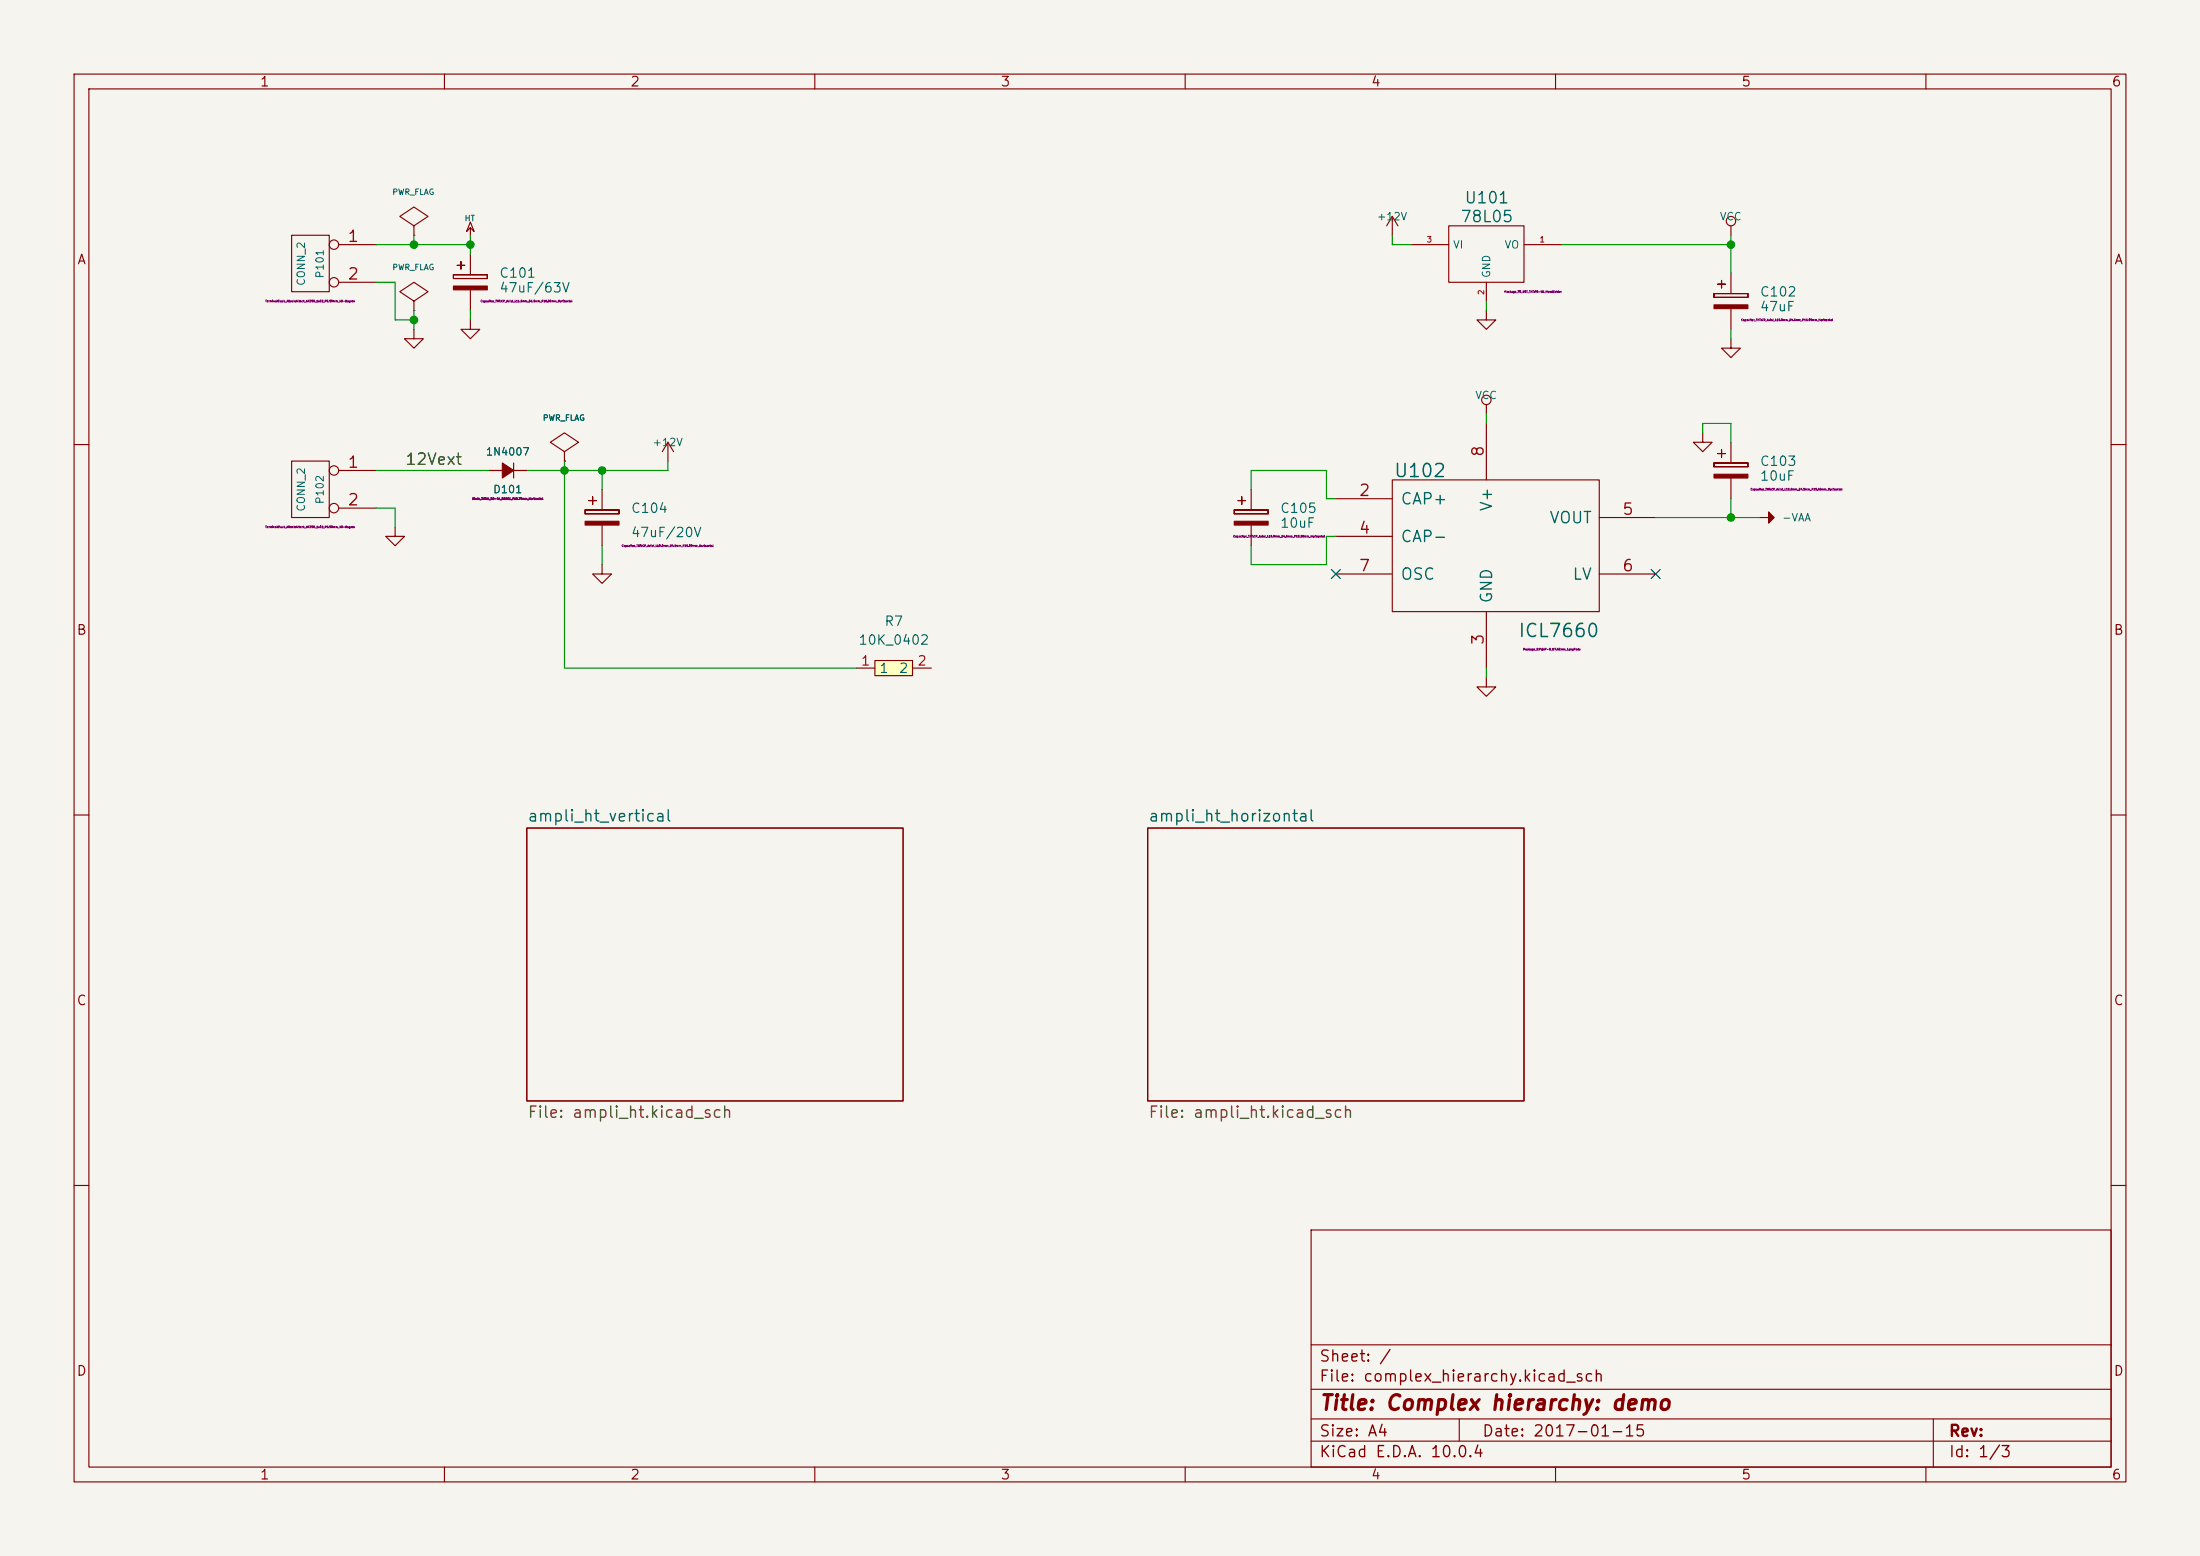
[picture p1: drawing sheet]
(kicad_sch
 (version 20260306)
 (generator "eeschema")
 (generator_version "10.0")
 (paper "A4")
 (title_block
  (title "Complex hierarchy: demo")
  (date "2017-01-15"))
 (lib_symbols
  (symbol "complex_hierarchy:+12V"
   (power global)
   (pin_names
    (offset 0)) (exclude_from_sim no) (in_bom yes) (on_board yes)
   (in_pos_files yes)
   (duplicate_pin_numbers_are_jumpers no)
   (property "Reference" "#PWR" (at 0 -3.81 0) (show_name no) (do_not_autoplace no) (hide yes) (effects (font (size 1.27 1.27))))
   (property "Value" "+12V" (at 0 3.556 0) (show_name no) (do_not_autoplace no) (effects (font (size 1.27 1.27))))
   (property "Footprint" "" (at 0 0 0) (show_name no) (do_not_autoplace no) (effects (font (size 1.524 1.524))))
   (property "Datasheet" "" (at 0 0 0) (show_name no) (do_not_autoplace no) (effects (font (size 1.524 1.524))))
   (property "Description" "" (at 0 0 0) (show_name no) (do_not_autoplace no) (hide yes) (effects (font (size 1.27 1.27))))
   (symbol "+12V_0_1"
    (polyline (pts (xy -0.762 1.27) (xy 0 2.54)) (stroke (width 0) (type default)) (fill (type none)))
    (polyline (pts (xy 0 2.54) (xy 0.762 1.27)) (stroke (width 0) (type default)) (fill (type none)))
    (polyline (pts (xy 0 0) (xy 0 2.54)) (stroke (width 0) (type default)) (fill (type none))))
   (symbol "+12V_1_1"
    (pin power_in line (at 0 0 90) (length 0) (hide yes) (name "+12V" (effects (font (size 1.27 1.27)))) (number "1" (effects (font (size 1.27 1.27))))))
   (embedded_fonts no))
  (symbol "complex_hierarchy:-VAA"
   (power global)
   (pin_names
    (offset 0)) (exclude_from_sim no) (in_bom yes) (on_board yes)
   (in_pos_files yes)
   (duplicate_pin_numbers_are_jumpers no)
   (property "Reference" "#PWR" (at 0 2.54 0) (show_name no) (do_not_autoplace no) (hide yes) (effects (font (size 0.508 0.508))))
   (property "Value" "-VAA" (at 0 2.54 0) (show_name no) (do_not_autoplace no) (effects (font (size 0.762 0.762))))
   (property "Footprint" "" (at 0 0 0) (show_name no) (do_not_autoplace no) (effects (font (size 1.524 1.524))))
   (property "Datasheet" "" (at 0 0 0) (show_name no) (do_not_autoplace no) (effects (font (size 1.524 1.524))))
   (property "Description" "" (at 0 0 0) (show_name no) (do_not_autoplace no) (hide yes) (effects (font (size 1.27 1.27))))
   (symbol "-VAA_0_0"
    (pin power_in line (at 0 0 90) (length 0) (hide yes) (name "-VAA" (effects (font (size 0.508 0.508)))) (number "1" (effects (font (size 0.508 0.508))))))
   (symbol "-VAA_0_1"
    (polyline (pts (xy 0 2.032) (xy 0.762 1.27) (xy -0.508 1.27) (xy -0.762 1.27) (xy 0 2.032) (xy 0 2.032) (xy 0 2.032)) (stroke (width 0) (type default)) (fill (type outline)))
    (polyline (pts (xy 0 0) (xy 0 1.27) (xy 0 1.27)) (stroke (width 0) (type default)) (fill (type none))))
   (embedded_fonts no))
  (symbol "complex_hierarchy:7805" (exclude_from_sim no) (in_bom yes) (on_board yes)
   (in_pos_files yes)
   (duplicate_pin_numbers_are_jumpers no)
   (property "Reference" "U" (at 3.81 -4.9784 0) (show_name no) (do_not_autoplace no) (effects (font (size 1.524 1.524))))
   (property "Value" "7805" (at 0 5.08 0) (show_name no) (do_not_autoplace no) (effects (font (size 1.524 1.524))))
   (property "Footprint" "" (at 0 0 0) (show_name no) (do_not_autoplace no) (effects (font (size 1.524 1.524))))
   (property "Datasheet" "" (at 0 0 0) (show_name no) (do_not_autoplace no) (effects (font (size 1.524 1.524))))
   (property "Description" "" (at 0 0 0) (show_name no) (do_not_autoplace no) (hide yes) (effects (font (size 1.27 1.27))))
   (symbol "7805_0_1"
    (rectangle (start -5.08 -3.81) (end 5.08 3.81) (stroke (width 0) (type default)) (fill (type none))))
   (symbol "7805_1_1"
    (pin power_out line (at 10.16 1.27 180) (length 5.08) (name "VO" (effects (font (size 1.016 1.016)))) (number "1" (effects (font (size 0.762 0.762)))))
    (pin input line (at 0 -6.35 90) (length 2.54) (name "GND" (effects (font (size 1.016 1.016)))) (number "2" (effects (font (size 0.762 0.762)))))
    (pin input line (at -10.16 1.27 0) (length 5.08) (name "VI" (effects (font (size 1.016 1.016)))) (number "3" (effects (font (size 0.762 0.762))))))
   (embedded_fonts no))
  (symbol "complex_hierarchy:CONN_2"
   (pin_names
    (offset 1.016) (hide yes)) (exclude_from_sim no) (in_bom yes) (on_board yes)
   (in_pos_files yes)
   (duplicate_pin_numbers_are_jumpers no)
   (property "Reference" "P" (at -1.27 0 90) (show_name no) (do_not_autoplace no) (effects (font (size 1.016 1.016))))
   (property "Value" "CONN_2" (at 1.27 0 90) (show_name no) (do_not_autoplace no) (effects (font (size 1.016 1.016))))
   (property "Footprint" "" (at 0 0 0) (show_name no) (do_not_autoplace no) (effects (font (size 1.524 1.524))))
   (property "Datasheet" "" (at 0 0 0) (show_name no) (do_not_autoplace no) (effects (font (size 1.524 1.524))))
   (property "Description" "" (at 0 0 0) (show_name no) (do_not_autoplace no) (hide yes) (effects (font (size 1.27 1.27))))
   (symbol "CONN_2_0_1"
    (rectangle (start -2.54 3.81) (end 2.54 -3.81) (stroke (width 0) (type default)) (fill (type none))))
   (symbol "CONN_2_1_1"
    (pin passive inverted (at -8.89 2.54 0) (length 6.35) (name "P1" (effects (font (size 1.524 1.524)))) (number "1" (effects (font (size 1.524 1.524)))))
    (pin passive inverted (at -8.89 -2.54 0) (length 6.35) (name "PM" (effects (font (size 1.524 1.524)))) (number "2" (effects (font (size 1.524 1.524))))))
   (embedded_fonts no))
  (symbol "complex_hierarchy:CP"
   (pin_numbers (hide yes))
   (pin_names
    (offset 0.254)) (exclude_from_sim no) (in_bom yes) (on_board yes)
   (in_pos_files yes)
   (duplicate_pin_numbers_are_jumpers no)
   (property "Reference" "C" (at 0.635 2.54 0) (show_name no) (do_not_autoplace no) (effects (font (size 1.27 1.27)) (justify left)))
   (property "Value" "CP" (at 0.635 -2.54 0) (show_name no) (do_not_autoplace no) (effects (font (size 1.27 1.27)) (justify left)))
   (property "Footprint" "" (at 0.9652 -3.81 0) (show_name no) (do_not_autoplace no) (effects (font (size 0.762 0.762))))
   (property "Datasheet" "" (at 0 0 0) (show_name no) (do_not_autoplace no) (effects (font (size 1.524 1.524))))
   (property "Description" "" (at 0 0 0) (show_name no) (do_not_autoplace no) (hide yes) (effects (font (size 1.27 1.27))))
   (symbol "CP_0_1"
    (rectangle (start -2.286 0.508) (end -2.286 1.016) (stroke (width 0) (type default)) (fill (type none)))
    (rectangle (start -2.286 0.508) (end 2.286 0.508) (stroke (width 0) (type default)) (fill (type none)))
    (rectangle (start -1.778 2.286) (end -0.762 2.286) (stroke (width 0) (type default)) (fill (type none)))
    (rectangle (start -1.27 1.778) (end -1.27 2.794) (stroke (width 0) (type default)) (fill (type none)))
    (rectangle (start 2.286 1.016) (end -2.286 1.016) (stroke (width 0) (type default)) (fill (type none)))
    (rectangle (start 2.286 1.016) (end 2.286 0.508) (stroke (width 0) (type default)) (fill (type none)))
    (rectangle (start 2.286 -0.508) (end -2.286 -1.016) (stroke (width 0) (type default)) (fill (type outline))))
   (symbol "CP_1_1"
    (pin passive line (at 0 3.81 270) (length 2.794) (name "" (effects (font (size 1.016 1.016)))) (number "1" (effects (font (size 1.016 1.016)))))
    (pin passive line (at 0 -3.81 90) (length 2.794) (name "" (effects (font (size 1.016 1.016)))) (number "2" (effects (font (size 1.016 1.016))))))
   (embedded_fonts no))
  (symbol "complex_hierarchy:D_Small"
   (pin_numbers (hide yes))
   (pin_names
    (offset 0.254) (hide yes)) (exclude_from_sim no) (in_bom yes) (on_board yes)
   (in_pos_files yes)
   (duplicate_pin_numbers_are_jumpers no)
   (property "Reference" "D" (at -1.27 2.032 0) (show_name no) (do_not_autoplace no) (effects (font (size 1.27 1.27)) (justify left)))
   (property "Value" "D_Small" (at -3.81 -2.032 0) (show_name no) (do_not_autoplace no) (effects (font (size 1.27 1.27)) (justify left)))
   (property "Footprint" "" (at 0 0 90) (show_name no) (do_not_autoplace no) (effects (font (size 1.524 1.524))))
   (property "Datasheet" "" (at 0 0 90) (show_name no) (do_not_autoplace no) (effects (font (size 1.524 1.524))))
   (property "Description" "" (at 0 0 0) (show_name no) (do_not_autoplace no) (hide yes) (effects (font (size 1.27 1.27))))
   (symbol "D_Small_0_1"
    (polyline (pts (xy -0.762 -1.016) (xy -0.762 1.016)) (stroke (width 0) (type default)) (fill (type none)))
    (polyline (pts (xy 0.762 -1.016) (xy -0.762 0) (xy 0.762 1.016) (xy 0.762 -1.016)) (stroke (width 0) (type default)) (fill (type outline))))
   (symbol "D_Small_1_1"
    (pin passive line (at -2.54 0 0) (length 1.778) (name "K" (effects (font (size 1.27 1.27)))) (number "1" (effects (font (size 1.27 1.27)))))
    (pin passive line (at 2.54 0 180) (length 1.778) (name "A" (effects (font (size 1.27 1.27)))) (number "2" (effects (font (size 1.27 1.27))))))
   (embedded_fonts no))
  (symbol "complex_hierarchy:GND"
   (power global)
   (pin_names
    (offset 0)) (exclude_from_sim no) (in_bom yes) (on_board yes)
   (in_pos_files yes)
   (duplicate_pin_numbers_are_jumpers no)
   (property "Reference" "#PWR" (at 0 -3.81 0) (show_name no) (do_not_autoplace no) (hide yes) (effects (font (size 1.27 1.27))))
   (property "Value" "GND" (at 0 -3.1242 0) (show_name no) (do_not_autoplace no) (effects (font (size 0.762 0.762))))
   (property "Footprint" "" (at 0 0 0) (show_name no) (do_not_autoplace no) (effects (font (size 1.524 1.524))))
   (property "Datasheet" "" (at 0 0 0) (show_name no) (do_not_autoplace no) (effects (font (size 1.524 1.524))))
   (property "Description" "" (at 0 0 0) (show_name no) (do_not_autoplace no) (hide yes) (effects (font (size 1.27 1.27))))
   (symbol "GND_0_1"
    (polyline (pts (xy 0 0) (xy 0 -1.27) (xy 1.27 -1.27) (xy 0 -2.54) (xy -1.27 -1.27) (xy 0 -1.27)) (stroke (width 0) (type default)) (fill (type none))))
   (symbol "GND_1_1"
    (pin power_in line (at 0 0 270) (length 0) (hide yes) (name "GND" (effects (font (size 0.762 0.762)))) (number "1" (effects (font (size 0.508 0.508))))))
   (embedded_fonts no))
  (symbol "complex_hierarchy:HT"
   (power global)
   (pin_names
    (offset 0)) (exclude_from_sim no) (in_bom yes) (on_board yes)
   (in_pos_files yes)
   (duplicate_pin_numbers_are_jumpers no)
   (property "Reference" "#PWR" (at 0 3.048 0) (show_name no) (do_not_autoplace no) (hide yes) (effects (font (size 1.27 1.27))))
   (property "Value" "HT" (at 0 2.286 0) (show_name no) (do_not_autoplace no) (effects (font (size 1.27 1.27))))
   (property "Footprint" "" (at 0 0 0) (show_name no) (do_not_autoplace no) (effects (font (size 1.524 1.524))))
   (property "Datasheet" "" (at 0 0 0) (show_name no) (do_not_autoplace no) (effects (font (size 1.524 1.524))))
   (property "Description" "" (at 0 0 0) (show_name no) (do_not_autoplace no) (hide yes) (effects (font (size 1.27 1.27))))
   (symbol "HT_0_0"
    (pin power_in line (at 0 0 90) (length 0) (hide yes) (name "HT" (effects (font (size 0.508 0.508)))) (number "1" (effects (font (size 0.508 0.508))))))
   (symbol "HT_0_1"
    (polyline (pts (xy 0 1.016) (xy 0.508 0.508) (xy 0 1.778) (xy -0.508 0.508) (xy 0 1.016) (xy 0 1.016)) (stroke (width 0) (type default)) (fill (type none)))
    (polyline (pts (xy 0 0) (xy 0 1.016) (xy 0 1.016)) (stroke (width 0) (type default)) (fill (type none))))
   (embedded_fonts no))
  (symbol "complex_hierarchy:ICL7660"
   (pin_names
    (offset 1.016)) (exclude_from_sim no) (in_bom yes) (on_board yes)
   (in_pos_files yes)
   (duplicate_pin_numbers_are_jumpers no)
   (property "Reference" "U" (at 5.08 10.16 0) (show_name no) (do_not_autoplace no) (effects (font (size 1.778 1.778)) (justify left)))
   (property "Value" "ICL7660" (at 1.27 -11.43 0) (show_name no) (do_not_autoplace no) (effects (font (size 1.778 1.778)) (justify left)))
   (property "Footprint" "" (at 0 0 0) (show_name no) (do_not_autoplace no) (effects (font (size 1.524 1.524))))
   (property "Datasheet" "" (at 0 0 0) (show_name no) (do_not_autoplace no) (effects (font (size 1.524 1.524))))
   (property "Description" "" (at 0 0 0) (show_name no) (do_not_autoplace no) (hide yes) (effects (font (size 1.27 1.27))))
   (symbol "ICL7660_0_1"
    (rectangle (start -13.97 -8.89) (end 13.97 8.89) (stroke (width 0) (type default)) (fill (type none))))
   (symbol "ICL7660_1_1"
    (pin input line (at -21.59 6.35 0) (length 7.62) (name "CAP+" (effects (font (size 1.524 1.524)))) (number "2" (effects (font (size 1.524 1.524)))))
    (pin power_in line (at -1.27 -16.51 90) (length 7.62) (name "GND" (effects (font (size 1.524 1.524)))) (number "3" (effects (font (size 1.524 1.524)))))
    (pin input line (at -21.59 1.27 0) (length 7.62) (name "CAP-" (effects (font (size 1.524 1.524)))) (number "4" (effects (font (size 1.524 1.524)))))
    (pin power_out line (at 21.59 3.81 180) (length 7.62) (name "VOUT" (effects (font (size 1.524 1.524)))) (number "5" (effects (font (size 1.524 1.524)))))
    (pin input line (at 21.59 -3.81 180) (length 7.62) (name "LV" (effects (font (size 1.524 1.524)))) (number "6" (effects (font (size 1.524 1.524)))))
    (pin input line (at -21.59 -3.81 0) (length 7.62) (name "OSC" (effects (font (size 1.524 1.524)))) (number "7" (effects (font (size 1.524 1.524)))))
    (pin power_in line (at -1.27 16.51 270) (length 7.62) (name "V+" (effects (font (size 1.524 1.524)))) (number "8" (effects (font (size 1.524 1.524))))))
   (embedded_fonts no))
  (symbol "complex_hierarchy:PWR_FLAG"
   (power global)
   (pin_numbers (hide yes))
   (pin_names
    (offset 0) (hide yes)) (exclude_from_sim no) (in_bom yes) (on_board yes)
   (in_pos_files yes)
   (duplicate_pin_numbers_are_jumpers no)
   (property "Reference" "#FLG" (at 0 2.413 0) (show_name no) (do_not_autoplace no) (hide yes) (effects (font (size 1.27 1.27))))
   (property "Value" "PWR_FLAG" (at 0 4.572 0) (show_name no) (do_not_autoplace no) (effects (font (size 1.27 1.27))))
   (property "Footprint" "" (at 0 0 0) (show_name no) (do_not_autoplace no) (effects (font (size 1.524 1.524))))
   (property "Datasheet" "" (at 0 0 0) (show_name no) (do_not_autoplace no) (effects (font (size 1.524 1.524))))
   (property "Description" "" (at 0 0 0) (show_name no) (do_not_autoplace no) (hide yes) (effects (font (size 1.27 1.27))))
   (symbol "PWR_FLAG_0_0"
    (pin power_out line (at 0 0 90) (length 0) (name "pwr" (effects (font (size 0.508 0.508)))) (number "1" (effects (font (size 0.508 0.508))))))
   (symbol "PWR_FLAG_0_1"
    (polyline (pts (xy 0 0) (xy 0 1.27) (xy -1.905 2.54) (xy 0 3.81) (xy 1.905 2.54) (xy 0 1.27)) (stroke (width 0) (type default)) (fill (type none))))
   (embedded_fonts no))
  (symbol "complex_hierarchy:VCC"
   (power global)
   (pin_names
    (offset 0)) (exclude_from_sim no) (in_bom yes) (on_board yes)
   (in_pos_files yes)
   (duplicate_pin_numbers_are_jumpers no)
   (property "Reference" "#PWR" (at 0 -3.81 0) (show_name no) (do_not_autoplace no) (hide yes) (effects (font (size 1.27 1.27))))
   (property "Value" "VCC" (at 0 3.81 0) (show_name no) (do_not_autoplace no) (effects (font (size 1.27 1.27))))
   (property "Footprint" "" (at 0 0 0) (show_name no) (do_not_autoplace no) (effects (font (size 1.524 1.524))))
   (property "Datasheet" "" (at 0 0 0) (show_name no) (do_not_autoplace no) (effects (font (size 1.524 1.524))))
   (property "Description" "" (at 0 0 0) (show_name no) (do_not_autoplace no) (hide yes) (effects (font (size 1.27 1.27))))
   (symbol "VCC_0_1"
    (circle (center 0 1.905) (radius 0.635) (stroke (width 0) (type default)) (fill (type none)))
    (polyline (pts (xy 0 0) (xy 0 1.27)) (stroke (width 0) (type default)) (fill (type none))))
   (symbol "VCC_1_1"
    (pin power_in line (at 0 0 90) (length 0) (hide yes) (name "VCC" (effects (font (size 1.27 1.27)))) (number "1" (effects (font (size 1.27 1.27))))))
   (embedded_fonts no)))
 (junction
  (at 55.88 33.02)
  (diameter 1.016)
  (color 0 0 0 0))
 (junction
  (at 81.28 63.5)
  (diameter 1.016)
  (color 0 0 0 0))
 (junction
  (at 233.68 33.02)
  (diameter 1.016)
  (color 0 0 0 0))
 (junction
  (at 233.68 69.85)
  (diameter 1.016)
  (color 0 0 0 0))
 (junction
  (at 55.88 43.18)
  (diameter 1.016)
  (color 0 0 0 0))
 (junction
  (at 63.5 33.02)
  (diameter 1.016)
  (color 0 0 0 0))
 (junction
  (at 76.2 63.5)
  (diameter 1.016)
  (color 0 0 0 0))
 (no_connect
  (at 223.52 77.47))
 (no_connect
  (at 180.34 77.47))
 (wire
  (pts (xy 229.87 58.42) (xy 229.87 57.15))
  (stroke (width 0) (type solid)))
 (wire
  (pts (xy 223.52 69.85) (xy 233.68 69.85))
  (stroke (width 0) (type solid)))
 (wire
  (pts (xy 233.68 59.69) (xy 233.68 57.15))
  (stroke (width 0) (type solid)))
 (wire
  (pts (xy 168.91 66.04) (xy 168.91 63.5))
  (stroke (width 0) (type solid)))
 (wire
  (pts (xy 233.68 67.31) (xy 233.68 69.85))
  (stroke (width 0) (type solid)))
 (wire
  (pts (xy 76.2 63.5) (xy 76.2 62.23))
  (stroke (width 0) (type solid)))
 (wire
  (pts (xy 53.34 68.58) (xy 50.8 68.58))
  (stroke (width 0) (type solid)))
 (wire
  (pts (xy 179.07 72.39) (xy 180.34 72.39))
  (stroke (width 0) (type solid)))
 (wire
  (pts (xy 53.34 38.1) (xy 53.34 43.18))
  (stroke (width 0) (type solid)))
 (wire
  (pts (xy 168.91 63.5) (xy 179.07 63.5))
  (stroke (width 0) (type solid)))
 (wire
  (pts (xy 90.17 62.23) (xy 90.17 63.5))
  (stroke (width 0) (type solid)))
 (wire
  (pts (xy 81.28 73.66) (xy 81.28 76.2))
  (stroke (width 0) (type solid)))
 (wire
  (pts (xy 71.12 63.5) (xy 76.2 63.5))
  (stroke (width 0) (type solid)))
 (wire
  (pts (xy 187.96 33.02) (xy 190.5 33.02))
  (stroke (width 0) (type solid)))
 (wire
  (pts (xy 63.5 33.02) (xy 63.5 34.29))
  (stroke (width 0) (type solid)))
 (wire
  (pts (xy 179.07 67.31) (xy 180.34 67.31))
  (stroke (width 0) (type solid)))
 (wire
  (pts (xy 168.91 73.66) (xy 168.91 76.2))
  (stroke (width 0) (type solid)))
 (wire
  (pts (xy 50.8 38.1) (xy 53.34 38.1))
  (stroke (width 0) (type solid)))
 (wire
  (pts (xy 179.07 76.2) (xy 179.07 72.39))
  (stroke (width 0) (type solid)))
 (wire
  (pts (xy 53.34 43.18) (xy 55.88 43.18))
  (stroke (width 0) (type solid)))
 (wire
  (pts (xy 179.07 63.5) (xy 179.07 67.31))
  (stroke (width 0) (type solid)))
 (wire
  (pts (xy 233.68 44.45) (xy 233.68 45.72))
  (stroke (width 0) (type solid)))
 (wire
  (pts (xy 55.88 41.91) (xy 55.88 43.18))
  (stroke (width 0) (type solid)))
 (wire
  (pts (xy 200.66 55.88) (xy 200.66 57.15))
  (stroke (width 0) (type solid)))
 (wire
  (pts (xy 50.8 63.5) (xy 66.04 63.5))
  (stroke (width 0) (type solid)))
 (wire
  (pts (xy 55.88 31.75) (xy 55.88 33.02))
  (stroke (width 0) (type solid)))
 (wire
  (pts (xy 233.68 69.85) (xy 237.49 69.85))
  (stroke (width 0) (type solid)))
 (wire
  (pts (xy 76.2 63.5) (xy 81.28 63.5))
  (stroke (width 0) (type solid)))
 (wire
  (pts (xy 81.28 63.5) (xy 81.28 66.04))
  (stroke (width 0) (type solid)))
 (wire
  (pts (xy 81.28 63.5) (xy 90.17 63.5))
  (stroke (width 0) (type solid)))
 (wire
  (pts (xy 229.87 57.15) (xy 233.68 57.15))
  (stroke (width 0) (type solid)))
 (wire
  (pts (xy 63.5 41.91) (xy 63.5 43.18))
  (stroke (width 0) (type solid)))
 (wire
  (pts (xy 55.88 43.18) (xy 55.88 44.45))
  (stroke (width 0) (type solid)))
 (wire
  (pts (xy 55.88 33.02) (xy 63.5 33.02))
  (stroke (width 0) (type solid)))
 (wire
  (pts (xy 168.91 76.2) (xy 179.07 76.2))
  (stroke (width 0) (type solid)))
 (wire
  (pts (xy 200.66 91.44) (xy 200.66 90.17))
  (stroke (width 0) (type solid)))
 (wire
  (pts (xy 200.66 41.91) (xy 200.66 40.64))
  (stroke (width 0) (type solid)))
 (wire
  (pts (xy 210.82 33.02) (xy 233.68 33.02))
  (stroke (width 0) (type solid)))
 (wire
  (pts (xy 50.8 33.02) (xy 55.88 33.02))
  (stroke (width 0) (type solid)))
 (wire
  (pts (xy 187.96 31.75) (xy 187.96 33.02))
  (stroke (width 0) (type solid)))
 (wire
  (pts (xy 63.5 31.75) (xy 63.5 33.02))
  (stroke (width 0) (type solid)))
 (wire
  (pts (xy 233.68 33.02) (xy 233.68 36.83))
  (stroke (width 0) (type solid)))
 (wire
  (pts (xy 53.34 71.12) (xy 53.34 68.58))
  (stroke (width 0) (type solid)))
 (wire
  (pts (xy 233.68 31.75) (xy 233.68 33.02))
  (stroke (width 0) (type solid)))
 (label "12Vext"
  (at 54.61 63.5 0)
  (effects (font (size 1.524 1.524)) (justify left bottom)))
 (symbol
  (lib_id "complex_hierarchy:CONN_2")
  (at 41.91 66.04 0)
  (mirror y)
  (unit 1)
  (body_style 1)
  (exclude_from_sim no)
  (in_bom yes)
  (on_board yes)
  (in_pos_files yes)
  (dnp no)
  (property "Reference" "P102" (at 43.18 66.04 90) (show_name no) (do_not_autoplace no) (effects (font (size 1.016 1.016))))
  (property "Value" "CONN_2" (at 40.64 66.04 90) (show_name no) (do_not_autoplace no) (effects (font (size 1.016 1.016))))
  (property "Footprint" "TerminalBlock_Altech:Altech_AK300_1x02_P5.00mm_45-Degree" (at 41.91 71.12 0) (show_name no) (do_not_autoplace no) (effects (font (size 0.254 0.254))))
  (property "Datasheet" "" (at 41.91 66.04 0) (hide yes) (show_name no) (do_not_autoplace no) (effects (font (size 1.524 1.524))))
  (property "Description" "" (at 41.91 66.04 0) (hide yes) (show_name no) (do_not_autoplace no) (effects (font (size 1.27 1.27))))
  (pin "1")
  (pin "2"))
 (symbol
  (lib_id "complex_hierarchy:GND")
  (at 53.34 71.12 0)
  (unit 1)
  (body_style 1)
  (exclude_from_sim no)
  (in_bom yes)
  (on_board yes)
  (in_pos_files yes)
  (dnp no)
  (property "Reference" "#PWR0110" (at 53.34 71.12 0) (hide yes) (show_name no) (do_not_autoplace no) (effects (font (size 0.762 0.762))))
  (property "Value" "GND" (at 53.34 72.898 0) (hide yes) (show_name no) (do_not_autoplace no) (effects (font (size 0.762 0.762))))
  (property "Footprint" "" (at 53.34 71.12 0) (hide yes) (show_name no) (do_not_autoplace no) (effects (font (size 0.254 0.254))))
  (property "Datasheet" "" (at 53.34 71.12 0) (hide yes) (show_name no) (do_not_autoplace no) (effects (font (size 1.524 1.524))))
  (property "Description" "" (at 53.34 71.12 0) (hide yes) (show_name no) (do_not_autoplace no) (effects (font (size 1.27 1.27))))
  (pin "1"))
 (symbol
  (lib_id "complex_hierarchy:D_Small")
  (at 68.58 63.5 0)
  (mirror y)
  (unit 1)
  (body_style 1)
  (exclude_from_sim no)
  (in_bom yes)
  (on_board yes)
  (in_pos_files yes)
  (dnp no)
  (property "Reference" "D101" (at 68.58 66.04 0) (show_name no) (do_not_autoplace no) (effects (font (size 1.016 1.016))))
  (property "Value" "1N4007" (at 68.58 60.96 0) (show_name no) (do_not_autoplace no) (effects (font (size 1.016 1.016))))
  (property "Footprint" "Diode_THT:D_DO-41_SOD81_P12.70mm_Horizontal" (at 68.58 67.31 0) (show_name no) (do_not_autoplace no) (effects (font (size 0.254 0.254))))
  (property "Datasheet" "" (at 68.58 63.5 0) (hide yes) (show_name no) (do_not_autoplace no) (effects (font (size 1.524 1.524))))
  (property "Description" "" (at 68.58 63.5 0) (hide yes) (show_name no) (do_not_autoplace no) (effects (font (size 1.27 1.27))))
  (pin "1")
  (pin "2"))
 (symbol
  (lib_id "complex_hierarchy:CP")
  (at 81.28 69.85 0)
  (unit 1)
  (body_style 1)
  (exclude_from_sim no)
  (in_bom yes)
  (on_board yes)
  (in_pos_files yes)
  (dnp no)
  (property "Reference" "C104" (at 85.09 68.58 0) (show_name no) (do_not_autoplace no) (effects (font (size 1.27 1.27)) (justify left)))
  (property "Value" "47uF/20V" (at 85.09 71.12 0) (show_name no) (do_not_autoplace no) (effects (font (size 1.27 1.27)) (justify left top)))
  (property "Footprint" "Capacitor_THT:CP_Axial_L10.0mm_D4.5mm_P15.00mm_Horizontal" (at 90.17 73.66 0) (show_name no) (do_not_autoplace no) (effects (font (size 0.254 0.254))))
  (property "Datasheet" "" (at 81.28 69.85 0) (hide yes) (show_name no) (do_not_autoplace no) (effects (font (size 1.524 1.524))))
  (property "Description" "" (at 81.28 69.85 0) (hide yes) (show_name no) (do_not_autoplace no) (effects (font (size 1.27 1.27))))
  (pin "1")
  (pin "2"))
 (symbol
  (lib_id "complex_hierarchy:GND")
  (at 81.28 76.2 0)
  (unit 1)
  (body_style 1)
  (exclude_from_sim no)
  (in_bom yes)
  (on_board yes)
  (in_pos_files yes)
  (dnp no)
  (property "Reference" "#PWR0111" (at 81.28 76.2 0) (hide yes) (show_name no) (do_not_autoplace no) (effects (font (size 0.762 0.762))))
  (property "Value" "GND" (at 81.28 77.978 0) (hide yes) (show_name no) (do_not_autoplace no) (effects (font (size 0.762 0.762))))
  (property "Footprint" "" (at 81.28 76.2 0) (hide yes) (show_name no) (do_not_autoplace no) (effects (font (size 0.254 0.254))))
  (property "Datasheet" "" (at 81.28 76.2 0) (hide yes) (show_name no) (do_not_autoplace no) (effects (font (size 1.524 1.524))))
  (property "Description" "" (at 81.28 76.2 0) (hide yes) (show_name no) (do_not_autoplace no) (effects (font (size 1.27 1.27))))
  (pin "1"))
 (symbol
  (lib_id "complex_hierarchy:+12V")
  (at 90.17 62.23 0)
  (unit 1)
  (body_style 1)
  (exclude_from_sim no)
  (in_bom yes)
  (on_board yes)
  (in_pos_files yes)
  (dnp no)
  (property "Reference" "#U0105" (at 90.17 63.5 0) (hide yes) (show_name no) (do_not_autoplace no) (effects (font (size 0.508 0.508))))
  (property "Value" "+12V" (at 90.17 59.69 0) (show_name no) (do_not_autoplace no) (effects (font (size 1.016 1.016))))
  (property "Footprint" "" (at 90.17 62.23 0) (hide yes) (show_name no) (do_not_autoplace no) (effects (font (size 0.254 0.254))))
  (property "Datasheet" "" (at 90.17 62.23 0) (hide yes) (show_name no) (do_not_autoplace no) (effects (font (size 1.524 1.524))))
  (property "Description" "" (at 90.17 62.23 0) (hide yes) (show_name no) (do_not_autoplace no) (effects (font (size 1.27 1.27))))
  (pin "1"))
 (symbol
  (lib_id "complex_hierarchy:PWR_FLAG")
  (at 55.88 41.91 0)
  (unit 1)
  (body_style 1)
  (exclude_from_sim no)
  (in_bom yes)
  (on_board yes)
  (in_pos_files yes)
  (dnp no)
  (property "Reference" "#U0103" (at 55.88 35.052 0) (hide yes) (show_name no) (do_not_autoplace no) (effects (font (size 0.762 0.762))))
  (property "Value" "PWR_FLAG" (at 55.88 36.068 0) (show_name no) (do_not_autoplace no) (effects (font (size 0.762 0.762))))
  (property "Footprint" "" (at 55.88 41.91 0) (hide yes) (show_name no) (do_not_autoplace no) (effects (font (size 0.254 0.254))))
  (property "Datasheet" "" (at 55.88 41.91 0) (hide yes) (show_name no) (do_not_autoplace no) (effects (font (size 1.524 1.524))))
  (property "Description" "" (at 55.88 41.91 0) (hide yes) (show_name no) (do_not_autoplace no) (effects (font (size 1.27 1.27))))
  (pin "1"))
 (symbol
  (lib_id "complex_hierarchy:PWR_FLAG")
  (at 76.2 62.23 0)
  (unit 1)
  (body_style 1)
  (exclude_from_sim no)
  (in_bom yes)
  (on_board yes)
  (in_pos_files yes)
  (dnp no)
  (property "Reference" "#U0104" (at 76.2 55.372 0) (hide yes) (show_name no) (do_not_autoplace no) (effects (font (size 0.762 0.762))))
  (property "Value" "PWR_FLAG" (at 76.2 56.388 0) (show_name no) (do_not_autoplace no) (effects (font (size 0.762 0.762))))
  (property "Footprint" "" (at 76.2 62.23 0) (hide yes) (show_name no) (do_not_autoplace no) (effects (font (size 0.254 0.254))))
  (property "Datasheet" "" (at 76.2 62.23 0) (hide yes) (show_name no) (do_not_autoplace no) (effects (font (size 1.524 1.524))))
  (property "Description" "" (at 76.2 62.23 0) (hide yes) (show_name no) (do_not_autoplace no) (effects (font (size 1.27 1.27))))
  (pin "1"))
 (symbol
  (lib_id "complex_hierarchy:PWR_FLAG")
  (at 55.88 31.75 0)
  (unit 1)
  (body_style 1)
  (exclude_from_sim no)
  (in_bom yes)
  (on_board yes)
  (in_pos_files yes)
  (dnp no)
  (property "Reference" "#U0101" (at 55.88 24.892 0) (hide yes) (show_name no) (do_not_autoplace no) (effects (font (size 0.762 0.762))))
  (property "Value" "PWR_FLAG" (at 55.88 25.908 0) (show_name no) (do_not_autoplace no) (effects (font (size 0.762 0.762))))
  (property "Footprint" "" (at 55.88 31.75 0) (hide yes) (show_name no) (do_not_autoplace no) (effects (font (size 0.254 0.254))))
  (property "Datasheet" "" (at 55.88 31.75 0) (hide yes) (show_name no) (do_not_autoplace no) (effects (font (size 1.524 1.524))))
  (property "Description" "" (at 55.88 31.75 0) (hide yes) (show_name no) (do_not_autoplace no) (effects (font (size 1.27 1.27))))
  (pin "1"))
 (symbol
  (lib_id "complex_hierarchy:GND")
  (at 200.66 41.91 0)
  (unit 1)
  (body_style 1)
  (exclude_from_sim no)
  (in_bom yes)
  (on_board yes)
  (in_pos_files yes)
  (dnp no)
  (property "Reference" "#PWR0103" (at 200.66 41.91 0) (hide yes) (show_name no) (do_not_autoplace no) (effects (font (size 0.762 0.762))))
  (property "Value" "GND" (at 200.66 43.688 0) (hide yes) (show_name no) (do_not_autoplace no) (effects (font (size 0.762 0.762))))
  (property "Footprint" "" (at 200.66 41.91 0) (hide yes) (show_name no) (do_not_autoplace no) (effects (font (size 0.254 0.254))))
  (property "Datasheet" "" (at 200.66 41.91 0) (hide yes) (show_name no) (do_not_autoplace no) (effects (font (size 1.524 1.524))))
  (property "Description" "" (at 200.66 41.91 0) (hide yes) (show_name no) (do_not_autoplace no) (effects (font (size 1.27 1.27))))
  (pin "1"))
 (symbol
  (lib_id "complex_hierarchy:GND")
  (at 233.68 45.72 0)
  (unit 1)
  (body_style 1)
  (exclude_from_sim no)
  (in_bom yes)
  (on_board yes)
  (in_pos_files yes)
  (dnp no)
  (property "Reference" "#PWR0106" (at 233.68 45.72 0) (hide yes) (show_name no) (do_not_autoplace no) (effects (font (size 0.762 0.762))))
  (property "Value" "GND" (at 233.68 47.498 0) (hide yes) (show_name no) (do_not_autoplace no) (effects (font (size 0.762 0.762))))
  (property "Footprint" "" (at 233.68 45.72 0) (hide yes) (show_name no) (do_not_autoplace no) (effects (font (size 0.254 0.254))))
  (property "Datasheet" "" (at 233.68 45.72 0) (hide yes) (show_name no) (do_not_autoplace no) (effects (font (size 1.524 1.524))))
  (property "Description" "" (at 233.68 45.72 0) (hide yes) (show_name no) (do_not_autoplace no) (effects (font (size 1.27 1.27))))
  (pin "1"))
 (symbol
  (lib_id "complex_hierarchy:CP")
  (at 233.68 40.64 0)
  (unit 1)
  (body_style 1)
  (exclude_from_sim no)
  (in_bom yes)
  (on_board yes)
  (in_pos_files yes)
  (dnp no)
  (property "Reference" "C102" (at 237.49 39.37 0) (show_name no) (do_not_autoplace no) (effects (font (size 1.27 1.27)) (justify left)))
  (property "Value" "47uF" (at 237.49 40.64 0) (show_name no) (do_not_autoplace no) (effects (font (size 1.27 1.27)) (justify left top)))
  (property "Footprint" "Capacitor_THT:CP_Axial_L10.0mm_D4.5mm_P15.00mm_Horizontal" (at 241.3 43.18 0) (show_name no) (do_not_autoplace no) (effects (font (size 0.254 0.254))))
  (property "Datasheet" "" (at 233.68 40.64 0) (hide yes) (show_name no) (do_not_autoplace no) (effects (font (size 1.524 1.524))))
  (property "Description" "" (at 233.68 40.64 0) (hide yes) (show_name no) (do_not_autoplace no) (effects (font (size 1.27 1.27))))
  (pin "1")
  (pin "2"))
 (symbol
  (lib_id "complex_hierarchy:HT")
  (at 63.5 31.75 0)
  (unit 1)
  (body_style 1)
  (exclude_from_sim no)
  (in_bom yes)
  (on_board yes)
  (in_pos_files yes)
  (dnp no)
  (property "Reference" "#PWR0101" (at 63.5 28.702 0) (hide yes) (show_name no) (do_not_autoplace no) (effects (font (size 0.508 0.508))))
  (property "Value" "HT" (at 63.5 29.464 0) (show_name no) (do_not_autoplace no) (effects (font (size 0.762 0.762))))
  (property "Footprint" "" (at 63.5 31.75 0) (hide yes) (show_name no) (do_not_autoplace no) (effects (font (size 0.254 0.254))))
  (property "Datasheet" "" (at 63.5 31.75 0) (hide yes) (show_name no) (do_not_autoplace no) (effects (font (size 1.524 1.524))))
  (property "Description" "" (at 63.5 31.75 0) (hide yes) (show_name no) (do_not_autoplace no) (effects (font (size 1.27 1.27))))
  (pin "1"))
 (symbol
  (lib_id "complex_hierarchy:CONN_2")
  (at 41.91 35.56 0)
  (mirror y)
  (unit 1)
  (body_style 1)
  (exclude_from_sim no)
  (in_bom yes)
  (on_board yes)
  (in_pos_files yes)
  (dnp no)
  (property "Reference" "P101" (at 43.18 35.56 90) (show_name no) (do_not_autoplace no) (effects (font (size 1.016 1.016))))
  (property "Value" "CONN_2" (at 40.64 35.56 90) (show_name no) (do_not_autoplace no) (effects (font (size 1.016 1.016))))
  (property "Footprint" "TerminalBlock_Altech:Altech_AK300_1x02_P5.00mm_45-Degree" (at 41.91 40.64 0) (show_name no) (do_not_autoplace no) (effects (font (size 0.254 0.254))))
  (property "Datasheet" "" (at 41.91 35.56 0) (hide yes) (show_name no) (do_not_autoplace no) (effects (font (size 1.524 1.524))))
  (property "Description" "" (at 41.91 35.56 0) (hide yes) (show_name no) (do_not_autoplace no) (effects (font (size 1.27 1.27))))
  (pin "1")
  (pin "2"))
 (symbol
  (lib_id "complex_hierarchy:GND")
  (at 55.88 44.45 0)
  (unit 1)
  (body_style 1)
  (exclude_from_sim no)
  (in_bom yes)
  (on_board yes)
  (in_pos_files yes)
  (dnp no)
  (property "Reference" "#PWR0105" (at 55.88 44.45 0) (hide yes) (show_name no) (do_not_autoplace no) (effects (font (size 0.762 0.762))))
  (property "Value" "GND" (at 55.88 46.228 0) (hide yes) (show_name no) (do_not_autoplace no) (effects (font (size 0.762 0.762))))
  (property "Footprint" "" (at 55.88 44.45 0) (hide yes) (show_name no) (do_not_autoplace no) (effects (font (size 0.254 0.254))))
  (property "Datasheet" "" (at 55.88 44.45 0) (hide yes) (show_name no) (do_not_autoplace no) (effects (font (size 1.524 1.524))))
  (property "Description" "" (at 55.88 44.45 0) (hide yes) (show_name no) (do_not_autoplace no) (effects (font (size 1.27 1.27))))
  (pin "1"))
 (symbol
  (lib_id "complex_hierarchy:GND")
  (at 63.5 43.18 0)
  (unit 1)
  (body_style 1)
  (exclude_from_sim no)
  (in_bom yes)
  (on_board yes)
  (in_pos_files yes)
  (dnp no)
  (property "Reference" "#PWR0104" (at 63.5 43.18 0) (hide yes) (show_name no) (do_not_autoplace no) (effects (font (size 0.762 0.762))))
  (property "Value" "GND" (at 63.5 44.958 0) (hide yes) (show_name no) (do_not_autoplace no) (effects (font (size 0.762 0.762))))
  (property "Footprint" "" (at 63.5 43.18 0) (hide yes) (show_name no) (do_not_autoplace no) (effects (font (size 0.254 0.254))))
  (property "Datasheet" "" (at 63.5 43.18 0) (hide yes) (show_name no) (do_not_autoplace no) (effects (font (size 1.524 1.524))))
  (property "Description" "" (at 63.5 43.18 0) (hide yes) (show_name no) (do_not_autoplace no) (effects (font (size 1.27 1.27))))
  (pin "1"))
 (symbol
  (lib_id "complex_hierarchy:CP")
  (at 63.5 38.1 0)
  (unit 1)
  (body_style 1)
  (exclude_from_sim no)
  (in_bom yes)
  (on_board yes)
  (in_pos_files yes)
  (dnp no)
  (property "Reference" "C101" (at 67.31 36.83 0) (show_name no) (do_not_autoplace no) (effects (font (size 1.27 1.27)) (justify left)))
  (property "Value" "47uF/63V" (at 67.31 38.1 0) (show_name no) (do_not_autoplace no) (effects (font (size 1.27 1.27)) (justify left top)))
  (property "Footprint" "Capacitor_THT:CP_Axial_L11.0mm_D6.0mm_P18.00mm_Horizontal" (at 71.12 40.64 0) (show_name no) (do_not_autoplace no) (effects (font (size 0.254 0.254))))
  (property "Datasheet" "" (at 63.5 38.1 0) (hide yes) (show_name no) (do_not_autoplace no) (effects (font (size 1.524 1.524))))
  (property "Description" "" (at 63.5 38.1 0) (hide yes) (show_name no) (do_not_autoplace no) (effects (font (size 1.27 1.27))))
  (pin "1")
  (pin "2"))
 (symbol
  (lib_id "complex_hierarchy:ICL7660")
  (at 201.93 73.66 0)
  (unit 1)
  (body_style 1)
  (exclude_from_sim no)
  (in_bom yes)
  (on_board yes)
  (in_pos_files yes)
  (dnp no)
  (property "Reference" "U102" (at 187.96 63.5 0) (show_name no) (do_not_autoplace no) (effects (font (size 1.778 1.778)) (justify left)))
  (property "Value" "ICL7660" (at 215.9 85.09 0) (show_name no) (do_not_autoplace no) (effects (font (size 1.778 1.778)) (justify right)))
  (property "Footprint" "Package_DIP:DIP-8_W7.62mm_LongPads" (at 209.55 87.63 0) (show_name no) (do_not_autoplace no) (effects (font (size 0.254 0.254))))
  (property "Datasheet" "" (at 201.93 73.66 0) (hide yes) (show_name no) (do_not_autoplace no) (effects (font (size 1.524 1.524))))
  (property "Description" "" (at 201.93 73.66 0) (hide yes) (show_name no) (do_not_autoplace no) (effects (font (size 1.27 1.27))))
  (pin "2")
  (pin "3")
  (pin "4")
  (pin "5")
  (pin "6")
  (pin "7")
  (pin "8"))
 (symbol
  (lib_id "complex_hierarchy:GND")
  (at 200.66 91.44 0)
  (unit 1)
  (body_style 1)
  (exclude_from_sim no)
  (in_bom yes)
  (on_board yes)
  (in_pos_files yes)
  (dnp no)
  (property "Reference" "#PWR0112" (at 200.66 91.44 0) (hide yes) (show_name no) (do_not_autoplace no) (effects (font (size 0.762 0.762))))
  (property "Value" "GND" (at 200.66 93.218 0) (hide yes) (show_name no) (do_not_autoplace no) (effects (font (size 0.762 0.762))))
  (property "Footprint" "" (at 200.66 91.44 0) (hide yes) (show_name no) (do_not_autoplace no) (effects (font (size 0.254 0.254))))
  (property "Datasheet" "" (at 200.66 91.44 0) (hide yes) (show_name no) (do_not_autoplace no) (effects (font (size 1.524 1.524))))
  (property "Description" "" (at 200.66 91.44 0) (hide yes) (show_name no) (do_not_autoplace no) (effects (font (size 1.27 1.27))))
  (pin "1"))
 (symbol
  (lib_id "complex_hierarchy:VCC")
  (at 233.68 31.75 0)
  (unit 1)
  (body_style 1)
  (exclude_from_sim no)
  (in_bom yes)
  (on_board yes)
  (in_pos_files yes)
  (dnp no)
  (property "Reference" "#PWR0102" (at 233.68 29.21 0) (hide yes) (show_name no) (do_not_autoplace no) (effects (font (size 0.762 0.762))))
  (property "Value" "VCC" (at 233.68 29.21 0) (show_name no) (do_not_autoplace no) (effects (font (size 1.016 1.016))))
  (property "Footprint" "" (at 233.68 31.75 0) (hide yes) (show_name no) (do_not_autoplace no) (effects (font (size 0.254 0.254))))
  (property "Datasheet" "" (at 233.68 31.75 0) (hide yes) (show_name no) (do_not_autoplace no) (effects (font (size 1.524 1.524))))
  (property "Description" "" (at 233.68 31.75 0) (hide yes) (show_name no) (do_not_autoplace no) (effects (font (size 1.27 1.27))))
  (pin "1"))
 (symbol
  (lib_id "complex_hierarchy:VCC")
  (at 200.66 55.88 0)
  (unit 1)
  (body_style 1)
  (exclude_from_sim no)
  (in_bom yes)
  (on_board yes)
  (in_pos_files yes)
  (dnp no)
  (property "Reference" "#PWR0107" (at 200.66 53.34 0) (hide yes) (show_name no) (do_not_autoplace no) (effects (font (size 0.762 0.762))))
  (property "Value" "VCC" (at 200.66 53.34 0) (show_name no) (do_not_autoplace no) (effects (font (size 1.016 1.016))))
  (property "Footprint" "" (at 200.66 55.88 0) (hide yes) (show_name no) (do_not_autoplace no) (effects (font (size 0.254 0.254))))
  (property "Datasheet" "" (at 200.66 55.88 0) (hide yes) (show_name no) (do_not_autoplace no) (effects (font (size 1.524 1.524))))
  (property "Description" "" (at 200.66 55.88 0) (hide yes) (show_name no) (do_not_autoplace no) (effects (font (size 1.27 1.27))))
  (pin "1"))
 (symbol
  (lib_id "complex_hierarchy:7805")
  (at 200.66 34.29 0)
  (unit 1)
  (body_style 1)
  (exclude_from_sim no)
  (in_bom yes)
  (on_board yes)
  (in_pos_files yes)
  (dnp no)
  (property "Reference" "U101" (at 200.66 26.67 0) (show_name no) (do_not_autoplace no) (effects (font (size 1.524 1.524))))
  (property "Value" "78L05" (at 200.66 29.21 0) (show_name no) (do_not_autoplace no) (effects (font (size 1.524 1.524))))
  (property "Footprint" "Package_TO_SOT_THT:TO-92_HandSolder" (at 207.01 39.37 0) (show_name no) (do_not_autoplace no) (effects (font (size 0.254 0.254))))
  (property "Datasheet" "" (at 200.66 34.29 0) (hide yes) (show_name no) (do_not_autoplace no) (effects (font (size 1.524 1.524))))
  (property "Description" "" (at 200.66 34.29 0) (hide yes) (show_name no) (do_not_autoplace no) (effects (font (size 1.27 1.27))))
  (pin "1")
  (pin "2")
  (pin "3"))
 (symbol
  (lib_id "complex_hierarchy:-VAA")
  (at 237.49 69.85 270)
  (unit 1)
  (body_style 1)
  (exclude_from_sim no)
  (in_bom yes)
  (on_board yes)
  (in_pos_files yes)
  (dnp no)
  (property "Reference" "#PWR0109" (at 240.03 69.85 0) (hide yes) (show_name no) (do_not_autoplace no) (effects (font (size 0.508 0.508))))
  (property "Value" "-VAA" (at 242.57 69.85 90) (show_name no) (do_not_autoplace no) (effects (font (size 1.016 1.016))))
  (property "Footprint" "" (at 237.49 69.85 0) (hide yes) (show_name no) (do_not_autoplace no) (effects (font (size 0.254 0.254))))
  (property "Datasheet" "" (at 237.49 69.85 0) (hide yes) (show_name no) (do_not_autoplace no) (effects (font (size 1.524 1.524))))
  (property "Description" "" (at 237.49 69.85 0) (hide yes) (show_name no) (do_not_autoplace no) (effects (font (size 1.27 1.27))))
  (pin "1"))
 (symbol
  (lib_id "complex_hierarchy:CP")
  (at 233.68 63.5 0)
  (unit 1)
  (body_style 1)
  (exclude_from_sim no)
  (in_bom yes)
  (on_board yes)
  (in_pos_files yes)
  (dnp no)
  (property "Reference" "C103" (at 237.49 62.23 0) (show_name no) (do_not_autoplace no) (effects (font (size 1.27 1.27)) (justify left)))
  (property "Value" "10uF" (at 237.49 63.5 0) (show_name no) (do_not_autoplace no) (effects (font (size 1.27 1.27)) (justify left top)))
  (property "Footprint" "Capacitor_THT:CP_Axial_L10.0mm_D4.5mm_P15.00mm_Horizontal" (at 242.57 66.04 0) (show_name no) (do_not_autoplace no) (effects (font (size 0.254 0.254))))
  (property "Datasheet" "" (at 233.68 63.5 0) (hide yes) (show_name no) (do_not_autoplace no) (effects (font (size 1.524 1.524))))
  (property "Description" "" (at 233.68 63.5 0) (hide yes) (show_name no) (do_not_autoplace no) (effects (font (size 1.27 1.27))))
  (pin "1")
  (pin "2"))
 (symbol
  (lib_id "complex_hierarchy:GND")
  (at 229.87 58.42 0)
  (unit 1)
  (body_style 1)
  (exclude_from_sim no)
  (in_bom yes)
  (on_board yes)
  (in_pos_files yes)
  (dnp no)
  (property "Reference" "#PWR0108" (at 229.87 58.42 0) (hide yes) (show_name no) (do_not_autoplace no) (effects (font (size 0.762 0.762))))
  (property "Value" "GND" (at 229.87 60.198 0) (hide yes) (show_name no) (do_not_autoplace no) (effects (font (size 0.762 0.762))))
  (property "Footprint" "" (at 229.87 58.42 0) (hide yes) (show_name no) (do_not_autoplace no) (effects (font (size 0.254 0.254))))
  (property "Datasheet" "" (at 229.87 58.42 0) (hide yes) (show_name no) (do_not_autoplace no) (effects (font (size 1.524 1.524))))
  (property "Description" "" (at 229.87 58.42 0) (hide yes) (show_name no) (do_not_autoplace no) (effects (font (size 1.27 1.27))))
  (pin "1"))
 (symbol
  (lib_id "complex_hierarchy:CP")
  (at 168.91 69.85 0)
  (unit 1)
  (body_style 1)
  (exclude_from_sim no)
  (in_bom yes)
  (on_board yes)
  (in_pos_files yes)
  (dnp no)
  (property "Reference" "C105" (at 172.72 68.58 0) (show_name no) (do_not_autoplace no) (effects (font (size 1.27 1.27)) (justify left)))
  (property "Value" "10uF" (at 172.72 69.85 0) (show_name no) (do_not_autoplace no) (effects (font (size 1.27 1.27)) (justify left top)))
  (property "Footprint" "Capacitor_THT:CP_Axial_L10.0mm_D4.5mm_P15.00mm_Horizontal" (at 172.72 72.39 0) (show_name no) (do_not_autoplace no) (effects (font (size 0.254 0.254))))
  (property "Datasheet" "" (at 168.91 69.85 0) (hide yes) (show_name no) (do_not_autoplace no) (effects (font (size 1.524 1.524))))
  (property "Description" "" (at 168.91 69.85 0) (hide yes) (show_name no) (do_not_autoplace no) (effects (font (size 1.27 1.27))))
  (pin "1")
  (pin "2"))
 (symbol
  (lib_id "complex_hierarchy:+12V")
  (at 187.96 31.75 0)
  (unit 1)
  (body_style 1)
  (exclude_from_sim no)
  (in_bom yes)
  (on_board yes)
  (in_pos_files yes)
  (dnp no)
  (property "Reference" "#U0102" (at 187.96 33.02 0) (hide yes) (show_name no) (do_not_autoplace no) (effects (font (size 0.508 0.508))))
  (property "Value" "+12V" (at 187.96 29.21 0) (show_name no) (do_not_autoplace no) (effects (font (size 1.016 1.016))))
  (property "Footprint" "" (at 187.96 31.75 0) (hide yes) (show_name no) (do_not_autoplace no) (effects (font (size 0.254 0.254))))
  (property "Datasheet" "" (at 187.96 31.75 0) (hide yes) (show_name no) (do_not_autoplace no) (effects (font (size 1.524 1.524))))
  (property "Description" "" (at 187.96 31.75 0) (hide yes) (show_name no) (do_not_autoplace no) (effects (font (size 1.27 1.27))))
  (pin "1"))
 (sheet
  (at 71.12 111.76)
  (size 50.8 36.83)
  (exclude_from_sim no)
  (in_bom yes)
  (on_board yes)
  (dnp no)
  (stroke (width 0) (type solid))
  (fill (color 0 0 0 0))
  (property "Sheetname" "ampli_ht_vertical" (at 71.12 110.9975 0) (show_name no) (do_not_autoplace no) (effects (font (size 1.524 1.524)) (justify left bottom)))
  (property "Sheetfile" "ampli_ht.kicad_sch" (at 71.12 149.2001 0) (show_name no) (do_not_autoplace no) (effects (font (size 1.524 1.524)) (justify left top))))
 (sheet
  (at 154.94 111.76)
  (size 50.8 36.83)
  (exclude_from_sim no)
  (in_bom yes)
  (on_board yes)
  (dnp no)
  (stroke (width 0) (type solid))
  (fill (color 0 0 0 0))
  (property "Sheetname" "ampli_ht_horizontal" (at 154.94 110.9975 0) (show_name no) (do_not_autoplace no) (effects (font (size 1.524 1.524)) (justify left bottom)))
  (property "Sheetfile" "ampli_ht.kicad_sch" (at 154.94 149.2001 0) (show_name no) (do_not_autoplace no) (effects (font (size 1.524 1.524)) (justify left top))))
 (sheet_instances
  (path ""
   (page "1")))
 (embedded_fonts no))
